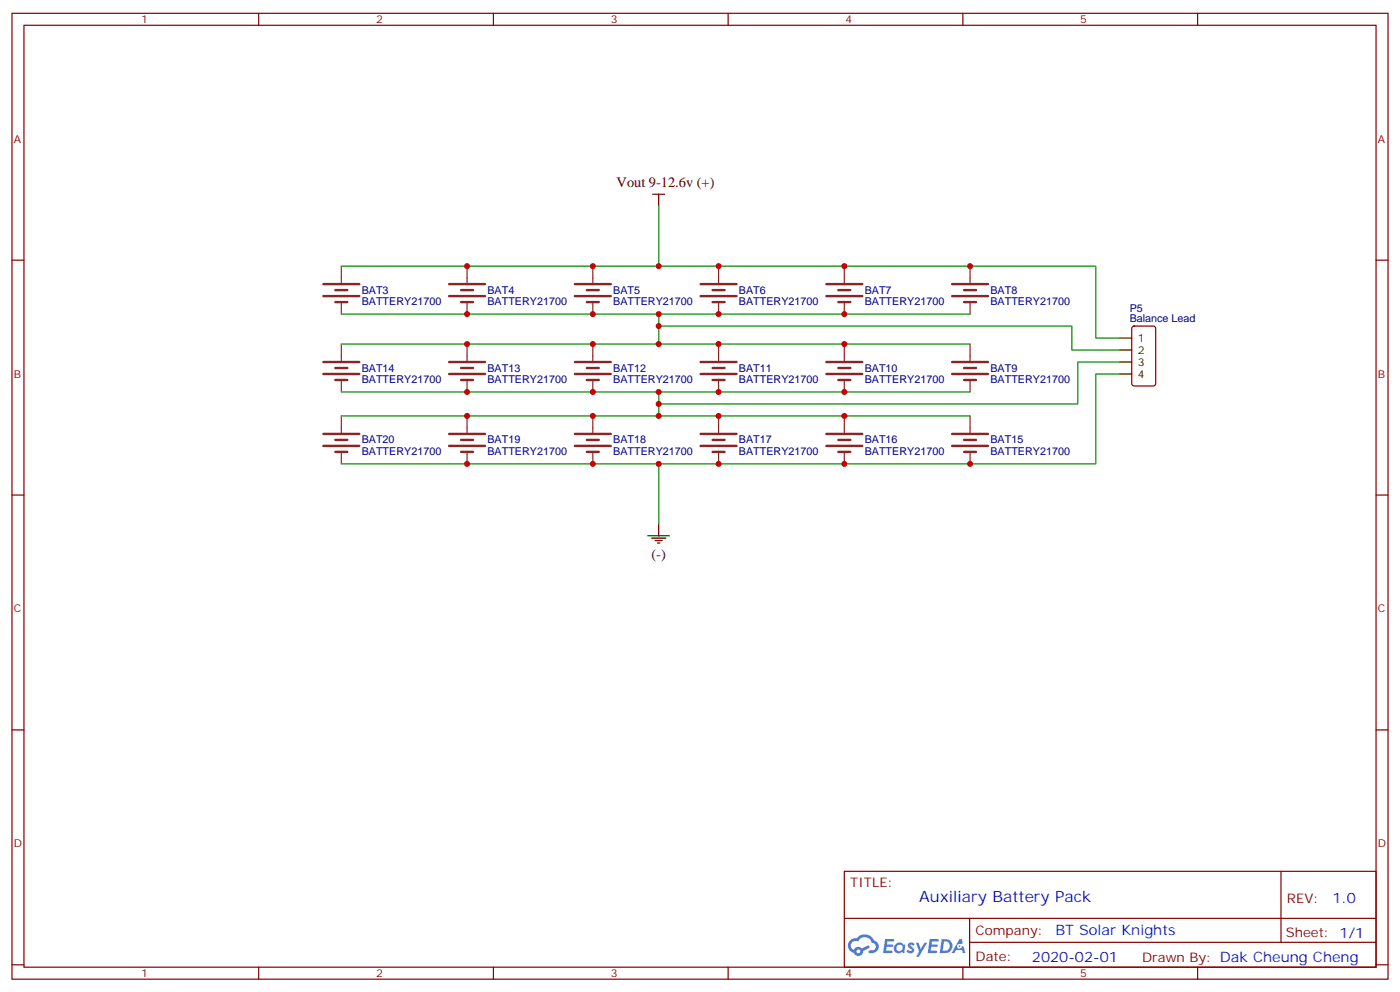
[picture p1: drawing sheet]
<svg xmlns="http://www.w3.org/2000/svg" width="412mm" height="292mm" viewBox="0 0 412 292" stroke-linecap="round" stroke-linejoin="round" font-family="sans-serif">
<g fill="none" stroke="#870000" stroke-width=".35">
<path d="M3.5 3.9h405.4v284.4h-405.4zM7.1 7.4h398.2v277.3h-398.2zM76.2 3.9v3.5M145.3 3.9v3.5M214.5 3.9v3.5M283.6 3.9v3.5M352.8 3.9v3.5M3.5 76.6h3.6M405.3 76.6h3.6M3.5 145.7h3.6M405.3 145.7h3.6M3.5 214.9h3.6"/>
<path d="M405.3 214.9h3.6M248.7 256.5h156.6v28.2h-156.6zM377.3 256.5v20.9M248.7 270.4h156.5M285.6 277.4h119.6M285.6 270.4v14.1M3.5 284h3.6M76.2 284.7v3.6M145.3 284.7v3.6M214.5 284.7v3.6M283.6 284.7v3.6M352.8 284.7v3.6"/>
<path d="M405.3 284h3.6"/>
</g>
<g fill="#5487ff">
<path d="M267.7 277.7a1.22 1.22 0 0 1 1.7 .2l-.4 .6a.47 .47 0 0 0-.3-.4 .47 .47 0 0 0-.5 .2l.1 .2a1.14 1.14 0 0 1 .8 1.8 1.14 1.14 0 0 1-1.9 0l-.2-.2 .5-.6 .7 .5a.29 .29 0 0 0 .3-.3 .29 .29 0 0 0-.2-.3 1.04 1.04 0 0 1-.6-1.7z"/>
<path d="M260.7 276.4h2.4l.3 .2-.2 .5-1.8 .1-.1 .8h1.5l.3 .4-.3 .4h-1.6l-.2 1.1h1.7l.2 .3-.2 .3-2.6 .1z"/>
<path d="M273.8 276.4h2.4l.3 .2-.1 .5-1.8 .1-.2 .8h1.6l.3 .4-.4 .4h-1.6l-.1 1.1h1.7l.2 .3-.2 .3-2.6 .1z"/>
<path d="M282.6 276.4h.7l.3 1.3-.6 .3a.69 .69 0 0 0-1 .3 .69 .69 0 0 0 .4 .9 .69 .69 0 0 0 .9-.6l.5-.2 .6 2.2h-.8l-.2-.9h-1.8l-.5 .9h-.8z"/>
<path d="M269.8 277.5h.8l.6 1.8 1.1-1.8h.9l-2.6 4.2h-.8l.9-1.5z"/>
<path d="M277.4 276.4l-.6 4.2h1.3a2.11 2.11 0 0 0 2.5-2.1 2.11 2.11 0 0 0-2.5-2.1zM278.1 277.2a1.39 1.39 0 0 1 1.7 1.4 1.39 1.39 0 0 1-1.8 1.3h-.3z"/>
<path d="M263.7 278.1a1.54 1.54 0 0 0-.1 2.1 1.54 1.54 0 0 0 2.2 .1l.6 .3 .3-2.3-.2-.3h-.4a1.49 1.49 0 0 0-2.4 .1zM264 279.1a.94 .94 0 0 1 1.8 0 .94 .94 0 0 1-1.8 0z"/>
<path d="M250.4 276.8a2.18 2.18 0 0 0 1.1 3.7 1.44 1.44 0 0 0 1.6 .9 1.44 1.44 0 0 0 1.2-1.4l2-1-.5-.8-1.9 1a1.47 1.47 0 0 0-2.4 .4 1.39 1.39 0 0 1-.7-1.9 1.39 1.39 0 0 1 2-.5 2.12 2.12 0 0 1 2.2-1.3 2.12 2.12 0 0 1 1.9 1.7 1.14 1.14 0 0 1 1.1 1.4 1.14 1.14 0 0 1-1.7 .7 .43 .43 0 0 0-.5 .4 .43 .43 0 0 0 .4 .5 1.98 1.98 0 0 0 2.5-1.2 1.98 1.98 0 0 0-1.2-2.6 3.1 3.1 0 0 0-5.3-.6l-.9 .1zM252.3 280.1a.55 .55 0 0 1 1.1 0 .55 .55 0 0 1-1.1 0z"/>
<circle cx="282.6" cy="278.5" r=".26"/>
</g>
<g fill="none" stroke="#8c2424" stroke-width=".71">
<path d="M95.2 83.6h10.6M95.2 87.2h10.6M98.8 85.4h3.5M98.8 88.9h3.5M132.3 83.6h10.6M132.3 87.2h10.6M135.8 85.4h3.5M135.8 88.9h3.5M169.3 83.6h10.6M169.3 87.2h10.6M172.9 85.4h3.5M172.9 88.9h3.5"/>
<path d="M206.4 83.6h10.6M206.4 87.2h10.6M209.9 85.4h3.5M209.9 88.9h3.5M243.4 83.6h10.6M243.4 87.2h10.6M246.9 85.4h3.6M246.9 88.9h3.6M280.5 83.6h10.5M280.5 87.2h10.5M284 85.4h3.5M284 88.9h3.5"/>
<path d="M95.2 106.6h10.6M95.2 110.1h10.6M98.8 108.3h3.5M98.8 111.9h3.5M132.3 106.6h10.6M132.3 110.1h10.6M135.8 108.3h3.5M135.8 111.9h3.5M169.3 106.6h10.6M169.3 110.1h10.6M172.9 108.3h3.5M172.9 111.9h3.5"/>
<path d="M206.4 106.6h10.6M206.4 110.1h10.6M209.9 108.3h3.5M209.9 111.9h3.5M243.4 106.6h10.6M243.4 110.1h10.6M246.9 108.3h3.6M246.9 111.9h3.6M280.5 106.6h10.5M280.5 110.1h10.5M284 108.3h3.5M284 111.9h3.5"/>
<path d="M95.2 127.7h10.6M95.2 131.3h10.6M98.8 129.5h3.5M98.8 133h3.5M132.3 127.7h10.6M132.3 131.3h10.6M135.8 129.5h3.5M135.8 133h3.5M169.3 127.7h10.6M169.3 131.3h10.6M172.9 129.5h3.5M172.9 133h3.5"/>
<path d="M206.4 127.7h10.6M206.4 131.3h10.6M209.9 129.5h3.5M209.9 133h3.5M243.4 127.7h10.6M243.4 131.3h10.6M246.9 129.5h3.6M246.9 133h3.6M280.5 127.7h10.5M280.5 131.3h10.5M284 129.5h3.5M284 133h3.5"/>
</g>
<g fill="none" stroke="#8c2424" stroke-width=".35">
<path d="M100.5 78.4v4.9M137.6 78.4v4.9M174.6 78.4v4.9M211.7 78.4v4.9M248.7 78.4v4.9M285.8 78.4v4.9M100.5 88.9v3.6M137.6 88.9v3.6M174.6 88.9v3.6M211.7 88.9v3.6M248.7 88.9v3.6M285.8 88.9v3.6"/>
<path d="M100.5 101.3v4.9M100.5 111.9v3.5M137.6 101.3v4.9M137.6 111.9v3.5M174.6 101.3v4.9M174.6 111.9v3.5M211.7 101.3v4.9M211.7 111.9v3.5M248.7 101.3v4.9M248.7 111.9v3.5M285.8 101.3v4.9M285.8 111.9v3.5"/>
<path d="M100.5 122.4v5M100.5 133v3.6M137.6 122.4v5M137.6 133v3.6M174.6 122.4v5M174.6 133v3.6M211.7 122.4v5M211.7 133v3.6M248.7 122.4v5M248.7 133v3.6M285.8 122.4v5M285.8 133v3.6"/>
</g>
<path d="M333.6 96.2l.5-.2h5.6l.7 .4v16.5l-.4 .7h-5.9l-.7-.4v-16.5z" fill="none" stroke="#870000" stroke-width=".35"/>
<path d="M192.3 57.2h3.5M194 57.2v3.5M329.8 99.5h3.6M329.8 103h3.6M329.8 106.6h3.6M329.8 110.1h3.6M190.9 157.7h6.3M191.9 158.4h4.2M193 159.1h2.1M193.7 159.8h.7M194 154.2v3.5" fill="none" stroke="#000" stroke-width=".35"/>
<path d="M100.5 78.4h222.3v21.1h7M194 60.7v17.7M100.5 92.5h185.3M194 96h121.7v7h14.1M194 92.5v8.8M100.5 115.4h185.3M100.5 101.3h185.3M194 115.4v7M329.8 110.1h-7v26.5h-222.3M329.8 106.6h-12.3v12.3h-123.5M100.5 122.4h185.3M194 136.6v17.6" fill="none" stroke="#008700" stroke-width=".35"/>
<g fill="#c00">
<circle cx="137.6" cy="92.5" r=".88"/>
<circle cx="174.6" cy="92.5" r=".88"/>
<circle cx="211.7" cy="92.5" r=".88"/>
<circle cx="248.7" cy="92.5" r=".88"/>
<circle cx="137.6" cy="78.4" r=".88"/>
<circle cx="174.6" cy="78.4" r=".88"/>
<circle cx="211.7" cy="78.4" r=".88"/>
<circle cx="248.7" cy="78.4" r=".88"/>
<circle cx="248.7" cy="122.4" r=".88"/>
<circle cx="211.7" cy="122.4" r=".88"/>
<circle cx="174.6" cy="122.4" r=".88"/>
<circle cx="137.6" cy="122.4" r=".88"/>
<circle cx="248.7" cy="136.6" r=".88"/>
<circle cx="211.7" cy="136.6" r=".88"/>
<circle cx="174.6" cy="136.6" r=".88"/>
<circle cx="137.6" cy="136.6" r=".88"/>
<circle cx="194" cy="122.4" r=".88"/>
<circle cx="194" cy="92.5" r=".88"/>
<circle cx="194" cy="78.4" r=".88"/>
<circle cx="194" cy="136.6" r=".88"/>
<circle cx="285.8" cy="78.4" r=".88"/>
<circle cx="285.8" cy="136.6" r=".88"/>
<circle cx="194" cy="115.4" r=".88"/>
<circle cx="248.7" cy="115.4" r=".88"/>
<circle cx="211.7" cy="115.4" r=".88"/>
<circle cx="174.6" cy="115.4" r=".88"/>
<circle cx="137.6" cy="115.4" r=".88"/>
<circle cx="194" cy="101.3" r=".88"/>
<circle cx="248.7" cy="101.3" r=".88"/>
<circle cx="211.7" cy="101.3" r=".88"/>
<circle cx="174.6" cy="101.3" r=".88"/>
<circle cx="137.6" cy="101.3" r=".88"/>
<circle cx="194" cy="96" r=".88"/>
<circle cx="194" cy="118.9" r=".88"/>
</g>
<text font-size="4.6" fill="#00f" x="270.8" y="265.5">Auxiliary Battery Pack</text>
<g font-size="4.2">
<text x="181.6" y="55.1">Vout 9-12.6v (+)</text>
<text x="191.9" y="164.5">(-)</text>
</g>
<g font-size="4.2" fill="#00f">
<text x="392.5" y="265.8">1.0</text>
<text x="310.9" y="275.3">BT Solar Knights</text>
<text x="304" y="283.1">2020-02-01</text>
</g>
<g font-size="3.9" fill="#800">
<text x="250.5" y="261.1">TITLE:</text>
<text x="379.1" y="265.8">REV:</text>
<text x="287.4" y="275.3">Company:</text>
<text x="378.7" y="275.9">Sheet: 1/1</text>
<text x="287.4" y="283">Date:</text>
<text x="336.4" y="283.1">Drawn By: Dak Cheung Cheng</text>
</g>
<g font-size="3.2" fill="#800">
<text x="41.6" y="6.9">1</text>
<text x="110.8" y="6.9">2</text>
<text x="179.9" y="6.9">3</text>
<text x="249.1" y="6.9">4</text>
<text x="318.2" y="6.9">5</text>
<text x="4.1" y="42">A</text>
<text x="405.9" y="42">A</text>
<text x="4.1" y="111.2">B</text>
<text x="405.9" y="111.2">B</text>
<text x="4.1" y="180.3">C</text>
<text x="405.9" y="180.3">C</text>
<text x="4.1" y="249.4">D</text>
<text x="405.9" y="249.4">D</text>
<text x="41.6" y="287.7">1</text>
<text x="110.8" y="287.7">2</text>
<text x="179.9" y="287.7">3</text>
<text x="249.1" y="287.7">4</text>
<text x="318.2" y="287.7">5</text>
</g>
<g font-size="3.2" fill="#000080">
<text x="106.5" y="89.7">BATTERY21700</text>
<text x="106.5" y="86.5">BAT3</text>
<text x="143.6" y="89.7">BATTERY21700</text>
<text x="143.6" y="86.5">BAT4</text>
<text x="180.6" y="89.7">BATTERY21700</text>
<text x="180.6" y="86.5">BAT5</text>
<text x="217.7" y="89.7">BATTERY21700</text>
<text x="217.7" y="86.5">BAT6</text>
<text x="254.7" y="89.7">BATTERY21700</text>
<text x="254.7" y="86.5">BAT7</text>
<text x="291.7" y="89.7">BATTERY21700</text>
<text x="291.7" y="86.5">BAT8</text>
<text x="332.8" y="94.9">Balance Lead</text>
<text x="332.8" y="91.8">P5</text>
<text x="106.5" y="112.6">BATTERY21700</text>
<text x="106.5" y="109.4">BAT14</text>
<text x="143.6" y="112.6">BATTERY21700</text>
<text x="143.6" y="109.4">BAT13</text>
<text x="180.6" y="112.6">BATTERY21700</text>
<text x="180.6" y="109.4">BAT12</text>
<text x="217.7" y="112.6">BATTERY21700</text>
<text x="217.7" y="109.4">BAT11</text>
<text x="254.7" y="112.6">BATTERY21700</text>
<text x="254.7" y="109.4">BAT10</text>
<text x="291.7" y="112.6">BATTERY21700</text>
<text x="291.7" y="109.4">BAT9</text>
<text x="106.5" y="130.5">BAT20</text>
<text x="143.6" y="130.5">BAT19</text>
<text x="180.6" y="130.5">BAT18</text>
<text x="217.7" y="130.5">BAT17</text>
<text x="254.7" y="130.5">BAT16</text>
<text x="291.7" y="130.5">BAT15</text>
<text x="106.5" y="133.8">BATTERY21700</text>
<text x="143.6" y="133.8">BATTERY21700</text>
<text x="180.6" y="133.8">BATTERY21700</text>
<text x="217.7" y="133.8">BATTERY21700</text>
<text x="254.7" y="133.8">BATTERY21700</text>
<text x="291.7" y="133.8">BATTERY21700</text>
</g>
<g font-size="3.2">
<text x="335.1" y="100.6">1</text>
<text x="335.1" y="104.1">2</text>
<text x="335.1" y="107.6">3</text>
<text x="335.1" y="111.2">4</text>
</g>
</svg>
